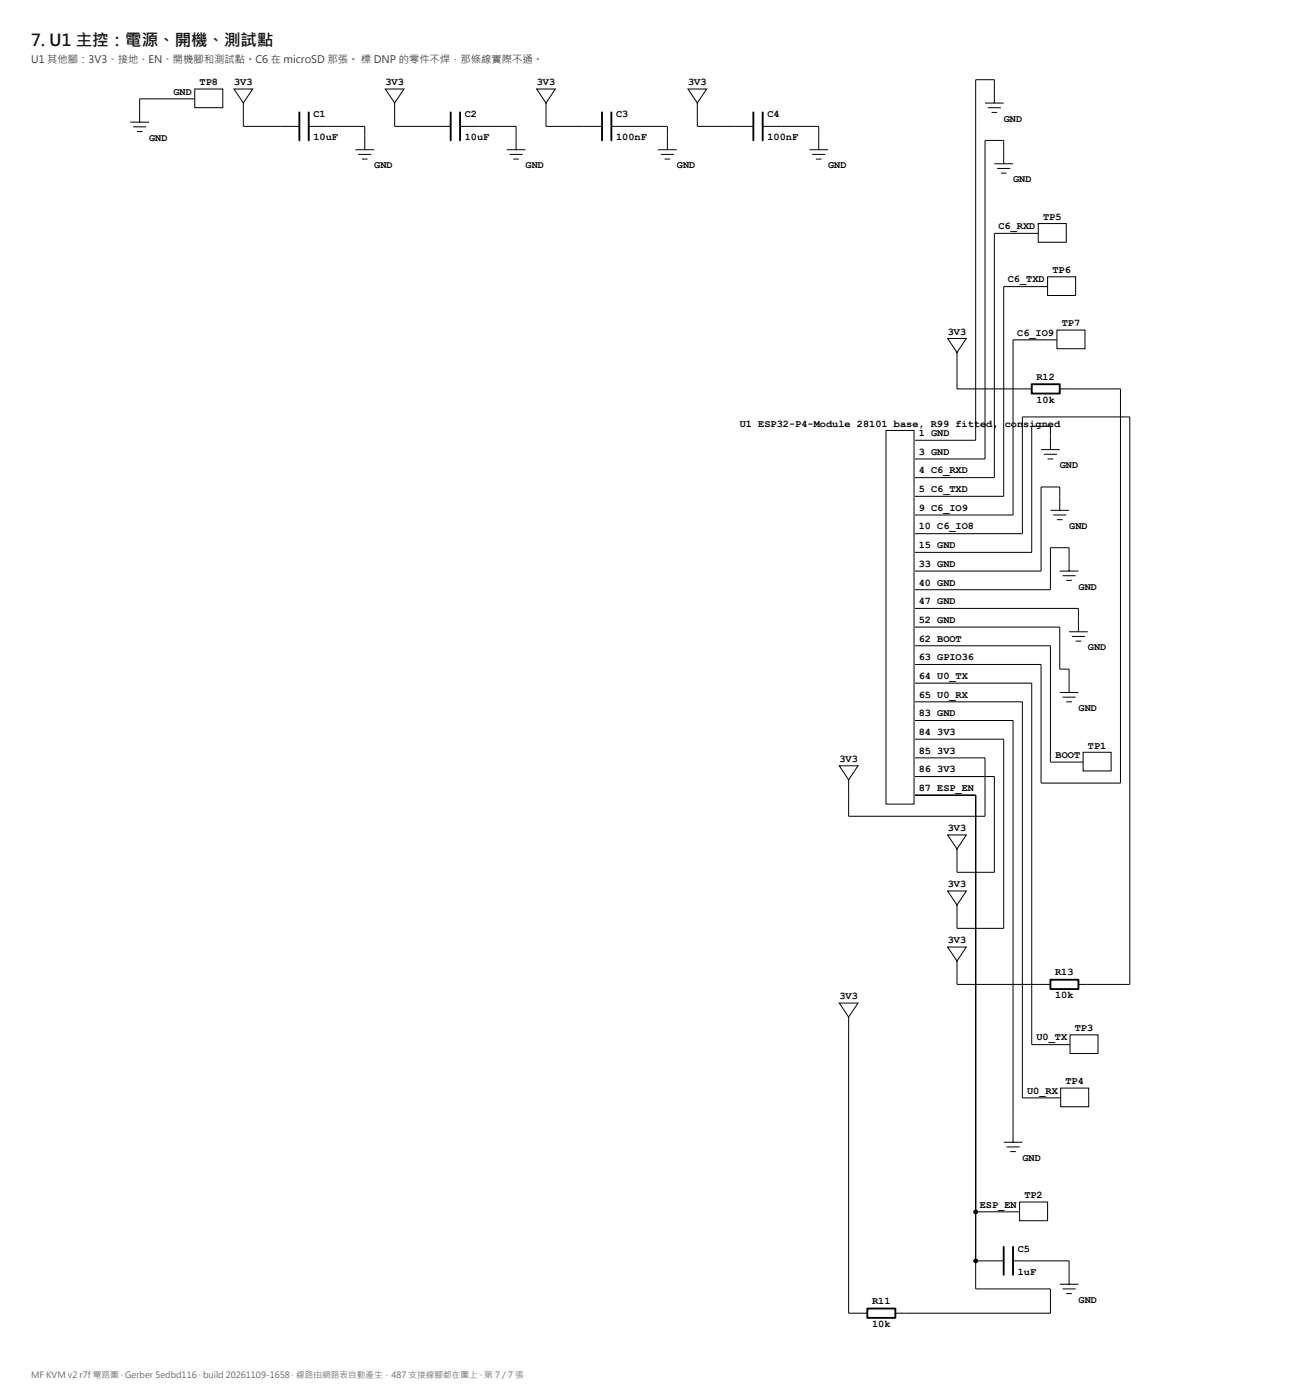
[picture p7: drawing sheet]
<svg xmlns="http://www.w3.org/2000/svg" width="420mm" height="449mm" viewBox="0 0 420 449" stroke-linecap="round" stroke-linejoin="round" font-family="sans-serif">
<g fill="none" stroke="#000" stroke-width=".32">
<path d="M41.8 39.2h6M62.5 31.7h-17.7v7.5M62.5 28.6h9v5.9h-9zM75.1 28.6h5.9l-2.9 4.4zM78.1 33v7.5h17.9M123.6 28.6h6l-3 4.4zM126.6 33v7.5h18M172.1 28.6h6l-3 4.4zM175.1 33v7.5h18M220.7 28.6h6l-3 4.4zM223.7 33v7.5h17.9M316 33.1h6"/>
<path d="M316.9 34.6h4.2M318.1 36.1h1.8M319 33.1v-7.5h-6v115.6h-19.5M42.7 40.7h4.2M43.9 42.2h1.8M99 40.5h18v7.5M114 48h6M114.9 49.5h4.2M116.1 51h1.8M147.6 40.5h17.9v7.5M162.5 48h6M163.4 49.5h4.2"/>
<path d="M164.6 51h1.8M196.1 40.5h18v7.5M211.1 48h6M212 49.5h4.2M213.2 51h1.8M244.6 40.5h18v7.5M259.6 48h6M260.5 49.5h4.2M261.7 51h1.8M319 52.5h5.9M319.9 54h4.1M321.1 55.5h1.7"/>
<path d="M322 52.5v-7.5h-6v102.2h-22.5M333 74.9h-14v78.3h-25.5M333 71.7h9v6h-9zM336 91.9h-14v67.3h-28.5M336 88.8h9v6h-9zM304 108.6h6l-3 4.5zM307 113.1v11.6h23.9M339 109h-14.1v56.2h-31.4M339 105.9h9v6h-9zM284.2 138.1h9v119.8h-9zM339.9 124.7h19.5v126.5h-25.5v-38.1h-40.4M333.9 144.2h6"/>
<path d="M334.8 145.7h4.2M336 147.2h1.8M336.9 144.2v-7.5h-6v40.5h-37.4M293.5 171.2h34.4v-37.5h34.5v182.1h-16.5M336.9 163.7h6M337.8 165.2h4.2M339 166.7h1.8M339.9 163.7v-7.5h-6v27h-40.4M293.5 195.2h52.4v7.4M339.9 183.2h6M340.8 184.7h4.2M342 186.2h1.8"/>
<path d="M342.9 183.2v-7.5h-6v13.5h-43.4M293.5 207.1h43.4v37.3h10.5M293.5 201.2h46.4v13.4h3v7.5M293.5 219.1h37.4v116h12.3M342.9 202.6h6M343.8 204.1h4.2M345 205.6h1.8M293.5 237.1h28.5v60.7h-15v-7.5M293.5 225.1h34.4v127.1h12.3M293.5 231.1h31.4v135.3M339.9 222.1h6M340.8 223.6h4.2"/>
<path d="M342 225.1h1.8M269.2 245.6h6l-3 4.5zM293.5 249.1h25.5v30.7h-12v-7.5M293.5 255.1h19.5v158.3h23.9v7.8h-49.7M293.5 243.1h22.5v18.7h-43.8v-11.7M347.4 241.3h9v6h-9zM304 267.8h6l-3 4.5zM304 285.8h6l-3 4.5zM304 303.8h6l-3 4.5zM307 308.3v7.5h29.9M269.2 321.8h6l-3 4.4zM272.2 326.2v95h6"/>
<path d="M343.2 331.9h9v6h-9zM340.2 349h9v6h-9zM322 366.4h5.9M322.8 367.9h4.2M324 369.4h1.8M313 388.7h14M327 385.6h9v6h-9zM322 404.5h-9M324.9 404.5h18v7.4M339.9 411.9h6M340.8 413.4h4.2M342 414.9h1.8"/>
<circle cx="313" cy="388.7" r=".6"/>
<circle cx="313" cy="404.5" r=".6"/>
</g>
<g fill="none" stroke="#000" stroke-width=".6">
<path d="M96 36v9M99 36v9M144.6 36v9M147.6 36v9M193.1 36v9M196.1 36v9M241.6 36v9M244.6 36v9M330.9 123.2h9v3h-9zM336.9 314.3h9v3h-9zM322 400v8.9M324.9 400v8.9"/>
<path d="M278.2 419.7h9v3h-9z"/>
</g>
<g fill="#000">
<circle cx="313" cy="388.7" r=".6"/>
<circle cx="313" cy="404.5" r=".6"/>
</g>
<text font-size="5.3" fill="#111" x="10" y="14.8">7. U1 主控：電源、開機、測試點</text>
<text font-size="3.3" fill="#333" x="10" y="20.1">U1 其他腳：3V3、接地、EN、開機腳和測試點。C6 在 microSD 那張。 標 DNP 的零件不焊，那條線實際不通。</text>
<g font-size="3.3">
<text x="64" y="27.4">TP8</text>
<text x="75.1" y="27.4">3V3</text>
<text x="123.6" y="27.4">3V3</text>
<text x="172.2" y="27.4">3V3</text>
<text x="220.7" y="27.4">3V3</text>
<text x="55.6" y="30.4">GND</text>
<text x="100.5" y="37.5">C1</text>
<text x="149.1" y="37.5">C2</text>
<text x="197.6" y="37.5">C3</text>
<text x="246.1" y="37.5">C4</text>
<text x="322" y="39">GND</text>
<text x="47.8" y="45.2">GND</text>
<text x="100.5" y="45">10uF</text>
<text x="149.1" y="45">10uF</text>
<text x="197.6" y="45">100nF</text>
<text x="246.1" y="45">100nF</text>
<text x="120" y="54">GND</text>
<text x="168.6" y="54">GND</text>
<text x="217.1" y="54">GND</text>
<text x="265.6" y="54">GND</text>
<text x="325" y="58.5">GND</text>
<text x="334.6" y="70.5">TP5</text>
<text x="320.3" y="73.5">C6_RXD</text>
<text x="337.6" y="87.6">TP6</text>
<text x="323.3" y="90.6">C6_TXD</text>
<text x="304" y="107.4">3V3</text>
<text x="326.3" y="107.7">C6_IO9</text>
<text x="340.6" y="104.7">TP7</text>
<text x="332.5" y="121.8">R12</text>
<text x="332.5" y="129.2">10k</text>
<text x="237.3" y="136.9">U1 ESP32-P4-Module 28101 base, R99 fitte</text>
<text x="316.4" y="136.9">d,</text>
<text x="322.3" y="136.9">con</text>
<text x="328.2" y="136.9">signed</text>
<text x="294.7" y="139.9">1 GND</text>
<text x="294.7" y="145.9">3 GND</text>
<text x="294.7" y="151.9">4 C6_RXD</text>
<text x="340" y="150.2">GND</text>
<text x="294.7" y="157.9">5 C6_TXD</text>
<text x="294.7" y="163.9">9 C6_IO9</text>
<text x="294.7" y="169.8">10 C6_IO8</text>
<text x="343" y="169.7">GND</text>
<text x="294.7" y="175.8">15 GND</text>
<text x="294.7" y="181.8">33 GND</text>
<text x="294.7" y="187.8">40 GND</text>
<text x="345.9" y="189.2">GND</text>
<text x="294.7" y="193.8">47 GND</text>
<text x="294.7" y="199.8">52 GND</text>
<text x="294.7" y="205.8">62 BOOT</text>
<text x="348.9" y="208.6">GND</text>
<text x="294.7" y="211.8">63 GPIO36</text>
<text x="294.7" y="217.8">64 U0_TX</text>
<text x="294.7" y="223.8">65 U0_RX</text>
<text x="294.7" y="229.8">83 GND</text>
<text x="345.9" y="228.1">GND</text>
<text x="294.7" y="235.8">84</text>
<text x="300.6" y="235.8">3V3</text>
<text x="269.2" y="244.5">3V3</text>
<text x="294.7" y="241.8">85</text>
<text x="300.6" y="241.8">3V3</text>
<text x="338.6" y="243.1">BOOT</text>
<text x="348.9" y="240.1">TP1</text>
<text x="294.7" y="247.7">86</text>
<text x="300.6" y="247.7">3V3</text>
<text x="294.7" y="253.7">87 ESP_EN</text>
<text x="304" y="266.6">3V3</text>
<text x="304" y="284.6">3V3</text>
<text x="304" y="302.6">3V3</text>
<text x="338.5" y="312.8">R13</text>
<text x="269.2" y="320.6">3V3</text>
<text x="338.5" y="320.3">10k</text>
<text x="332.4" y="333.7">U0_TX</text>
<text x="344.7" y="330.7">TP3</text>
<text x="341.8" y="347.8">TP4</text>
<text x="329.4" y="350.8">U0_RX</text>
<text x="328" y="372.4">GND</text>
<text x="314.3" y="387.4">ESP_EN</text>
<text x="328.6" y="384.4">TP2</text>
<text x="326.4" y="401.5">C5</text>
<text x="326.4" y="408.9">1uF</text>
<text x="279.7" y="418.2">R11</text>
<text x="345.9" y="417.9">GND</text>
<text x="279.7" y="425.7">10k</text>
</g>
<text font-size="2.8" fill="#666" x="10" y="442.1">MF KVM v2 r7f 電路圖 · Gerber 5edbd116 · build 20261109-1658 · 線路由網路表自 動產生，487 支接線腳都在圖上 · 第 7 / 7 張</text>
</svg>
